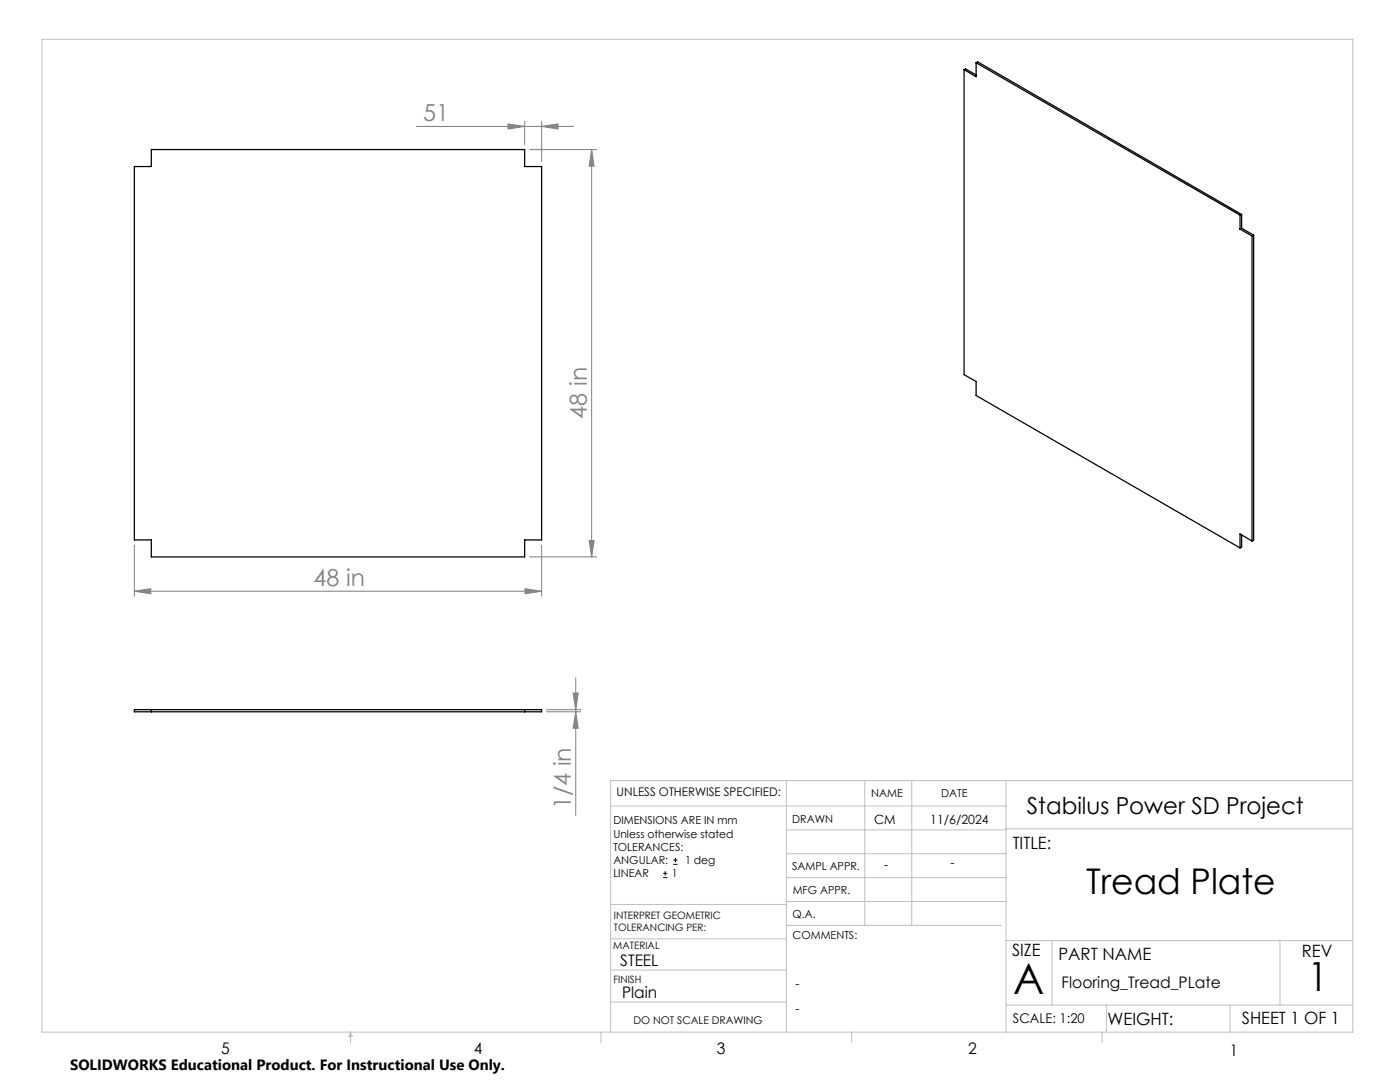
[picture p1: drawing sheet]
<svg xmlns="http://www.w3.org/2000/svg" width="279mm" height="216mm" viewBox="0 0 279 216" stroke-linecap="round" stroke-linejoin="round" font-family="sans-serif">
<g fill="none" stroke="#000" stroke-width=".25">
<path d="M192.4 13.9v60.9l2.4 1.3v2.8l52.7 30.4M192.4 13.9l.3-.1 2.1 1.2M194.8 12.5v2.8l-2.4-1.4M194.8 12.5l52.7 30.4M194.8 12.5l.3-.2 52.7 30.5M30.2 29.8h74.5v3.4h3.4v74.5h-3.4v3.4h-74.5v-3.4h-3.4v-74.5h3.4zM247.5 42.9v2.8M247.5 45.7l2.4 1.4M247.8 45.5l-.3 .2M247.8 45.5l2.4 1.4M247.8 42.8l-.3 .1M247.8 42.8v2.7"/>
<path d="M249.9 47.1v60.8M250.2 46.9l-.3 .2M250.2 46.9v60.9l-.3 .1M247.8 106.7v2.4l-.3 .2M249.9 107.9l-2.4-1.4v2.8M26.8 141.6h81.3v.4h-81.3zM30.2 141.6v.4M104.7 141.6v.4"/>
</g>
<path d="M132.4 175.1h.8M132.4 174.3h.8M132.8 173.8v.9M134.4 172.5h.8M134.4 171.6h.8M134.8 171.2v.8" fill="none" stroke="#000" stroke-width=".2"/>
<g fill="none" stroke="#808080" stroke-width=".2">
<path d="M83.1 25.2h31.3M101.4 24.7l3.3 .5-3.3 .6zM104.7 24.2v4.7M105.7 29.8h13.4M108.1 25.2l3.3-.5v1.1zM108.1 24.2v8M118.1 29.8l.5 3.4h-1zM118.1 29.8v81.3M26.8 118l3.3-.5v1zM26.8 108.8v10.2M26.8 118h81.3M104.8 117.5l3.3 .5-3.3 .5z"/>
<path d="M105.7 111.1h13.4M108.1 108.8v10.2M117.6 107.8h1l-.5 3.3zM114.4 138.3h1l-.5 3.3zM114.9 135.3v27.4M109.1 141.6h6.8M109.1 142h6.8M114.9 142l.5 3.3h-1z"/>
</g>
<g fill="none" stroke="#c0c0c0" stroke-width=".2">
<path d="M8.4 7.8h261.6v198.2h-261.6zM157 155.8v50.2M172.6 155.8v28.8M182 155.8v28.8M200.8 155.8v50.2M270 155.8h-148.2v50.2M121.8 160.8h79M157 170.4h43.8M157 165.6h43.8M157 175.1h43.8M157 179.9h43.8M200.8 165.4h69.2"/>
<path d="M121.8 200h35.2M121.8 193.6h35.2M121.8 187.3h35.2M121.8 180.5h35.2M157 184.6h42.9M200.8 187.7h69.2M210 187.7v12.9M255.4 187.7v12.9M70 206v2.1M70 206l.3 .8h-.7zM119.9 206v2.1M170 206v2.1"/>
<path d="M200.8 200.6h69.2M220 206v2.1M220.8 200.6v5.4M245.5 200.6v5.4"/>
</g>
<g fill="#808080">
<path d="M26.8 118l3.3-.5v1zM104.8 117.5l3.3 .5-3.3 .5z"/>
<path d="M117.6 107.8h1l-.5 3.3zM118.1 29.8l.5 3.4h-1z"/>
<path d="M114.4 138.3h1l-.5 3.3zM114.9 142l.5 3.3h-1z"/>
<path d="M101.4 24.7l3.3 .5-3.3 .6zM108.1 25.2l3.3-.5v1.1z"/>
</g>
<text font-size="8.5" x="202.2" y="198.3">A</text>
<text font-size="8" x="261" y="197.8">1</text>
<text font-size="7.1" x="216.8" y="178.4">Tread Plate</text>
<g font-size="4.7" fill="#808080">
<text x="84.4" y="24.2">51</text>
<text x="117.1" y="83.5" transform="rotate(-90 117.1 83.5)">48 in</text>
<text x="62.6" y="117">48 in</text>
<text x="113.9" y="161.4" transform="rotate(-90 113.9 161.4)">1/4 in</text>
</g>
<text font-size="4.7" x="204.9" y="162.3">Stabilus Power SD Project</text>
<g font-size="3.4">
<text x="202.1" y="169.3">TITLE:</text>
<text x="202" y="190.8">SIZE</text>
<text x="211.2" y="191.5">PART NAME</text>
<text x="259.8" y="191">REV</text>
<text x="221" y="204.5">WEIGHT:</text>
<text x="247.8" y="204.4">SHEET 1 OF 1</text>
</g>
<g font-size="3.2">
<text x="123.8" y="192.7">STEEL</text>
<text x="211.9" y="197.1">Flooring_Tread_PLate</text>
<text x="124.2" y="199.1">Plain</text>
<text x="44.2" y="210.4">5</text>
<text x="94.6" y="210.3">4</text>
<text x="143.1" y="210.4">3</text>
<text x="193.2" y="210.3">2</text>
<text x="245.4" y="210.6">1</text>
</g>
<text font-size="3" x="14" y="213.5">SOLIDWORKS Educational Product. For Instructional Use Only.</text>
<text font-size="2.7" x="202.1" y="204">SCALE: 1:20</text>
<g font-size="2.5">
<text x="174.4" y="164.5">CM</text>
<text x="185.6" y="164.5">11/6/2024</text>
<text x="176.5" y="173.4">-</text>
<text x="189.7" y="173">-</text>
<text x="158.8" y="197.2">-</text>
<text x="158.8" y="202.2">-</text>
</g>
<text font-size="2.4" x="123.1" y="158.9">UNLESS OTHERWISE SPECIFIED:</text>
<g font-size="2.2">
<text x="173.9" y="159.1">NAME</text>
<text x="187.8" y="158.9">DATE</text>
<text x="122.4" y="164.5">DIMENSIONS ARE IN mm</text>
<text x="122.4" y="167.1">Unless otherwise stated</text>
<text x="158.1" y="164.2">DRAWN</text>
<text x="122.4" y="169.8">TOLERANCES:</text>
<text x="122.4" y="172.4">ANGULAR:</text>
<text x="136.7" y="172.4">1 deg</text>
<text x="158.1" y="173.7">SAMPL APPR.</text>
<text x="122.4" y="175.1">LINEAR</text>
<text x="134.1" y="175.1">1</text>
<text x="158.2" y="178.4">MFG APPR.</text>
<text x="158.2" y="183.2">Q.A.</text>
<text x="158.2" y="187.4">COMMENTS:</text>
</g>
<text font-size="2.1" x="126.4" y="204.3">DO NOT SCALE DRAWING</text>
<g font-size="2">
<text x="122.5" y="183.3">INTERPRET GEOMETRIC</text>
<text x="122.5" y="185.9">TOLERANCING PER:</text>
<text x="122.4" y="189.4">MATERIAL</text>
<text x="122.4" y="196.2">FINISH</text>
</g>
</svg>
